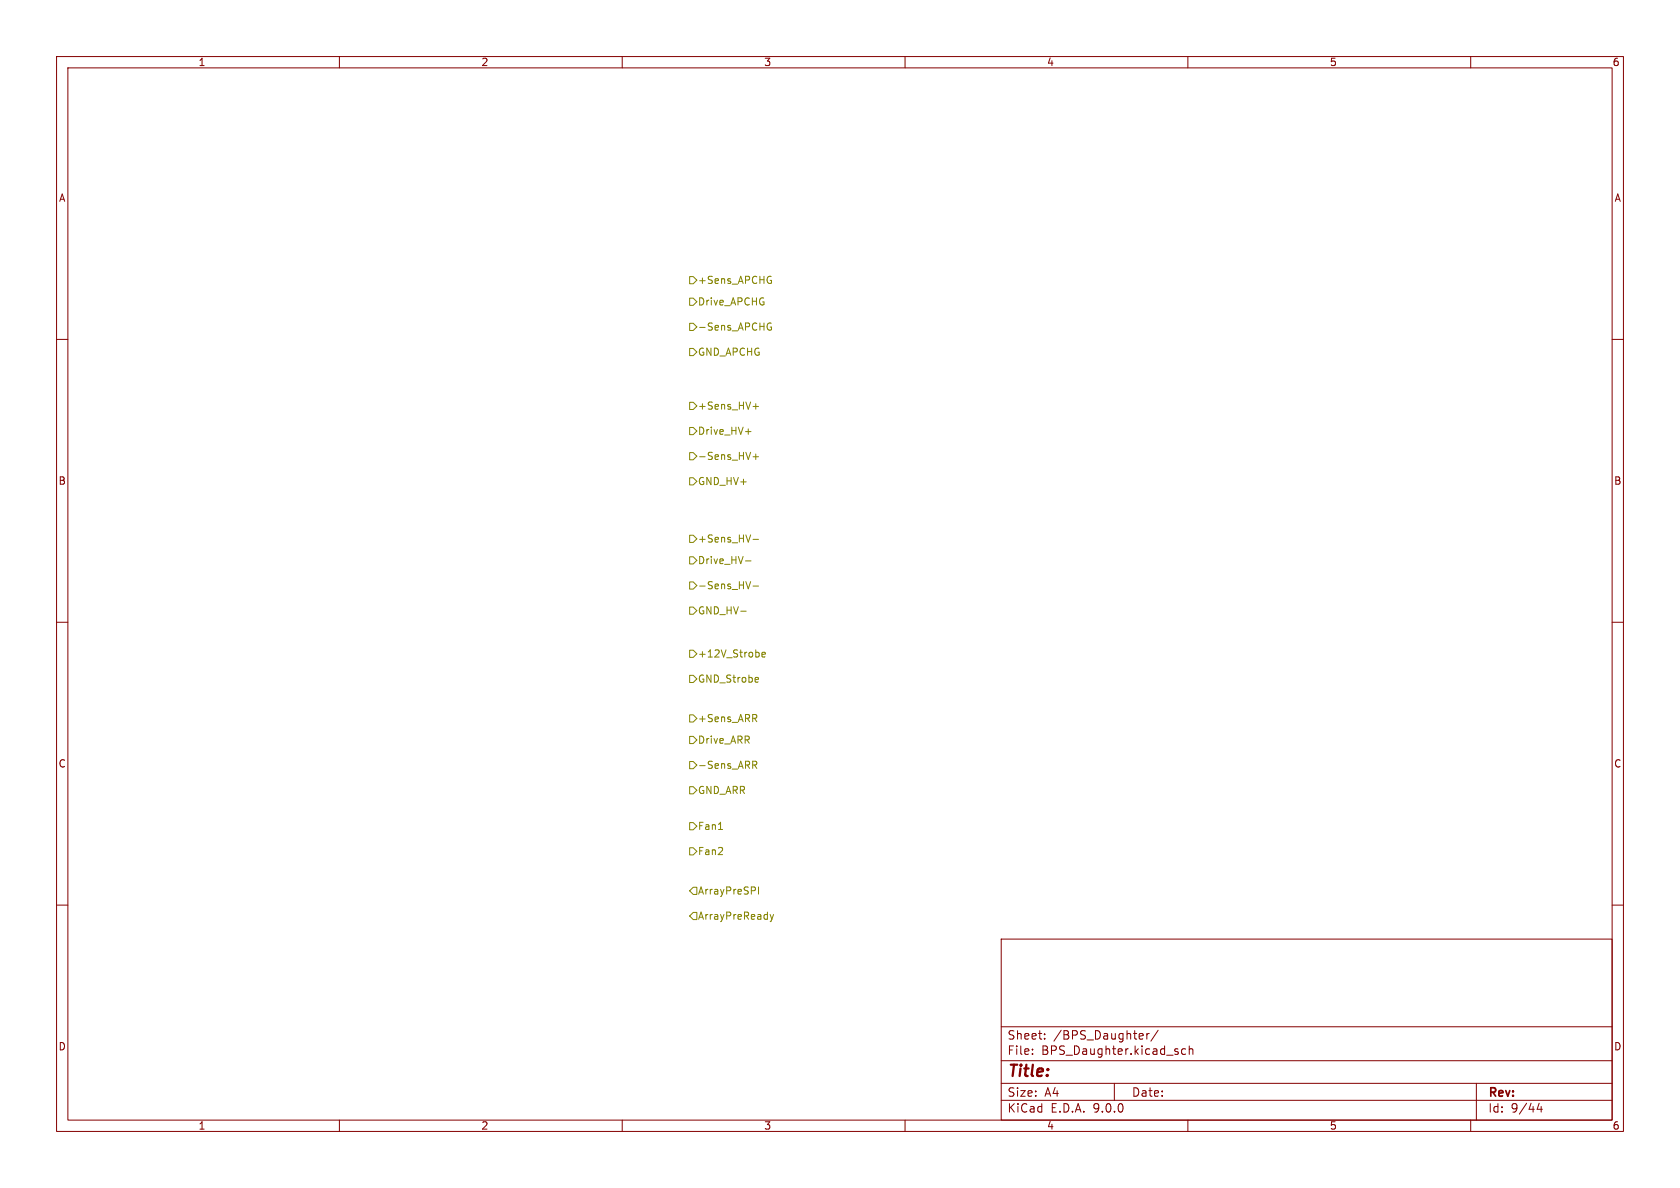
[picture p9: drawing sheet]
<svg xmlns="http://www.w3.org/2000/svg" width="297mm" height="210mm" viewBox="0 0 297 210" stroke-linecap="round" stroke-linejoin="round" font-family="sans-serif">
<path d="M0 0h297v210h-297z" fill="#fff" stroke="#fff" stroke-width=".18"/>
<g fill="none" stroke="#840000" stroke-width=".18">
<path d="M10 10h277v190h-277zM12 12h273v186h-273zM60 10v2M110 10v2M160 10v2M210 10v2M260 10v2M10 60h2M285 60h2M10 110h2M285 110h2M10 160h2"/>
<path d="M177 166h108v32h-108zM285 160h2M60 198v2M110 198v2M160 198v2M177 194.5h108M177 191.5h108M177 187.5h108M177 181.5h108M182.5 186.3v.1M182.5 185.5v.1M184.7 183.6v.1"/>
<path d="M184.7 182.8v.1M197 191.5v3M202 182.8l.1 .3-.7 .1M202.7 182.7v1M203.2 182.7l-.3 .1-.2 .2M204.7 182.1l-1.2 2M209.6 185.5l-.4-.1-.3 .3v.4l.1 .2h.6M210 198v2M210.2 185.5l.3-.1 .3 .1 .1 .9M210.2 184.9v1.5M260 198v2M261 191.5v6.5"/>
<path d="M272.1 195l-.4 1.1h1M272.5 195.6v1"/>
</g>
<g fill="none" stroke="#848400" stroke-width=".18">
<path d="M121.9 57.2h.7l.6 .6-.6 .6h-.7zM121.9 48.9h.7l.6 .6-.6 .7h-.7zM121.9 52.7h.7l.6 .6-.6 .7h-.7zM136 48.8l.3 .1M136.2 57.8h.2l-.1 .5h-.5l-.1-.2M136.2 49.6h.2v.4l-.4 .1M136.3 57.2h-.5l-.1 .2M121.9 71.1h.7l.6 .7-.6 .6h-.7zM121.9 75.6h.7l.6 .6-.6 .6h-.7zM121.9 61.6h.7l.6 .6-.6 .7h-.7zM131.8 76.3h1M133.1 71.9h1"/>
<path d="M133.6 71.4v.9M121.9 98.4h.7l.6 .7-.6 .6h-.7zM121.9 94.6h.7l.6 .7-.6 .6h-.7zM121.9 84.5h.7l.6 .6-.6 .6h-.7zM121.9 80h.7l.6 .6-.6 .7h-.7zM131.8 99.2h1M133.1 95.3h1M133.1 80.7h1M133.6 80.3v.9M121.9 107.3h.7l.6 .7-.6 .6h-.7zM121.9 102.9h.7l.6 .6-.6 .6h-.7zM121.9 114.9h.7l.6 .7-.6 .6h-.7z"/>
<path d="M121.9 119.4h.7l.6 .6-.6 .7h-.7zM131 108h.9M132.7 102.8l-.4 1.3M133.1 103.6h1M133.9 119.7l.2 .4-.6 .1M134.2 115.4v.6M134.7 115.7l.6-.1-.1-.2-.3-.1-.2 .2 .1 .6h.4M121.9 134.6h.7l.6 .7-.6 .6h-.7zM121.9 139.1h.7l.6 .6-.6 .6h-.7zM121.9 130.2h.7l.6 .6-.6 .6h-.7zM121.9 126.4h.7l.6 .6-.6 .6h-.7zM133.1 134.6h.5l.2 .2-.1 .4h-.6"/>
<path d="M133.4 135.2l.4 .6M133.4 127l.4 .6M133.6 126.3l.2 .3-.1 .3-.1 .1M134 120.5l-.1 .1M121.9 145.4h.7l.6 .7-.6 .6h-.7zM121.9 149.9h.7l.6 .6-.6 .6h-.7zM122.6 156.8h.6v1.3h-.6l-.7-.6zM127 146.6h.7M134.1 156.8v1.3M122.6 161.3h.6v1.3h-.6l-.7-.7zM136.2 161.7l.3 .8M136.5 162.5l-.3 .4"/>
<path d="M136.8 161.7l-.3 .8"/>
</g>
<text font-size="2.8" fill="#840000" x="178" y="190.9">Title:</text>
<g font-size="2.1" fill="#840000">
<text x="178" y="184">Sheet:</text>
<text x="186.2" y="184">/BPS_Daughter/</text>
<text x="178" y="186.7">File:</text>
<text x="184.1" y="186.7">BPS_Daughter.kicad_sch</text>
<text x="178" y="196.9">KiCad</text>
<text x="178" y="194.1">Size:</text>
<text x="184.7" y="194.1">A4</text>
<text x="185.7" y="196.9">E.D.A.</text>
<text x="193.3" y="196.9">9.0.0</text>
<text x="200" y="194.1">Date:</text>
<text x="263" y="194.3">Rev:</text>
<text x="263" y="196.9">Id:</text>
<text x="267.1" y="196.9">9/44</text>
</g>
<g font-size="1.8" fill="#840000">
<text x="35" y="11.9">1</text>
<text x="85" y="11.9">2</text>
<text x="135" y="11.9">3</text>
<text x="185" y="11.9">4</text>
<text x="235" y="11.9">5</text>
<text x="285" y="11.9">6</text>
<text x="10.3" y="35.9">A</text>
<text x="285.3" y="35.9">A</text>
<text x="10.3" y="85.9">B</text>
<text x="285.3" y="85.9">B</text>
<text x="10.3" y="135.9">C</text>
<text x="285.3" y="135.9">C</text>
<text x="10.3" y="185.9">D</text>
<text x="285.3" y="185.9">D</text>
<text x="35" y="199.9">1</text>
<text x="85" y="199.9">2</text>
<text x="135" y="199.9">3</text>
<text x="185" y="199.9">4</text>
<text x="235" y="199.9">5</text>
<text x="285" y="199.9">6</text>
</g>
<g font-size="1.8" fill="#848400">
<text x="123.3" y="50.4">+Sens_APCHG</text>
<text x="123.3" y="58.6">-Sens_APCHG</text>
<text x="123.3" y="54.2">Drive_APCHG</text>
<text x="123.3" y="63.1">GND_APCHG</text>
<text x="123.3" y="72.6">+Sens_HV+</text>
<text x="123.3" y="77.1">Drive_HV+</text>
<text x="123.3" y="81.5">-Sens_HV+</text>
<text x="123.3" y="86">GND_HV+</text>
<text x="123.3" y="99.9">Drive_HV-</text>
<text x="123.3" y="96.1">+Sens_HV-</text>
<text x="123.3" y="104.4">-Sens_HV-</text>
<text x="123.3" y="108.8">GND_HV-</text>
<text x="123.3" y="116.4">+12V_Strobe</text>
<text x="123.3" y="120.9">GND_Strobe</text>
<text x="123.3" y="131.7">Drive_ARR</text>
<text x="123.3" y="127.9">+Sens_ARR</text>
<text x="123.3" y="136.1">-Sens_ARR</text>
<text x="123.3" y="140.6">GND_ARR</text>
<text x="123.3" y="146.9">Fan1</text>
<text x="123.3" y="151.4">Fan2</text>
<text x="123.3" y="158.3">ArrayPreSPI</text>
<text x="123.3" y="162.8">ArrayPreReady</text>
</g>
</svg>
